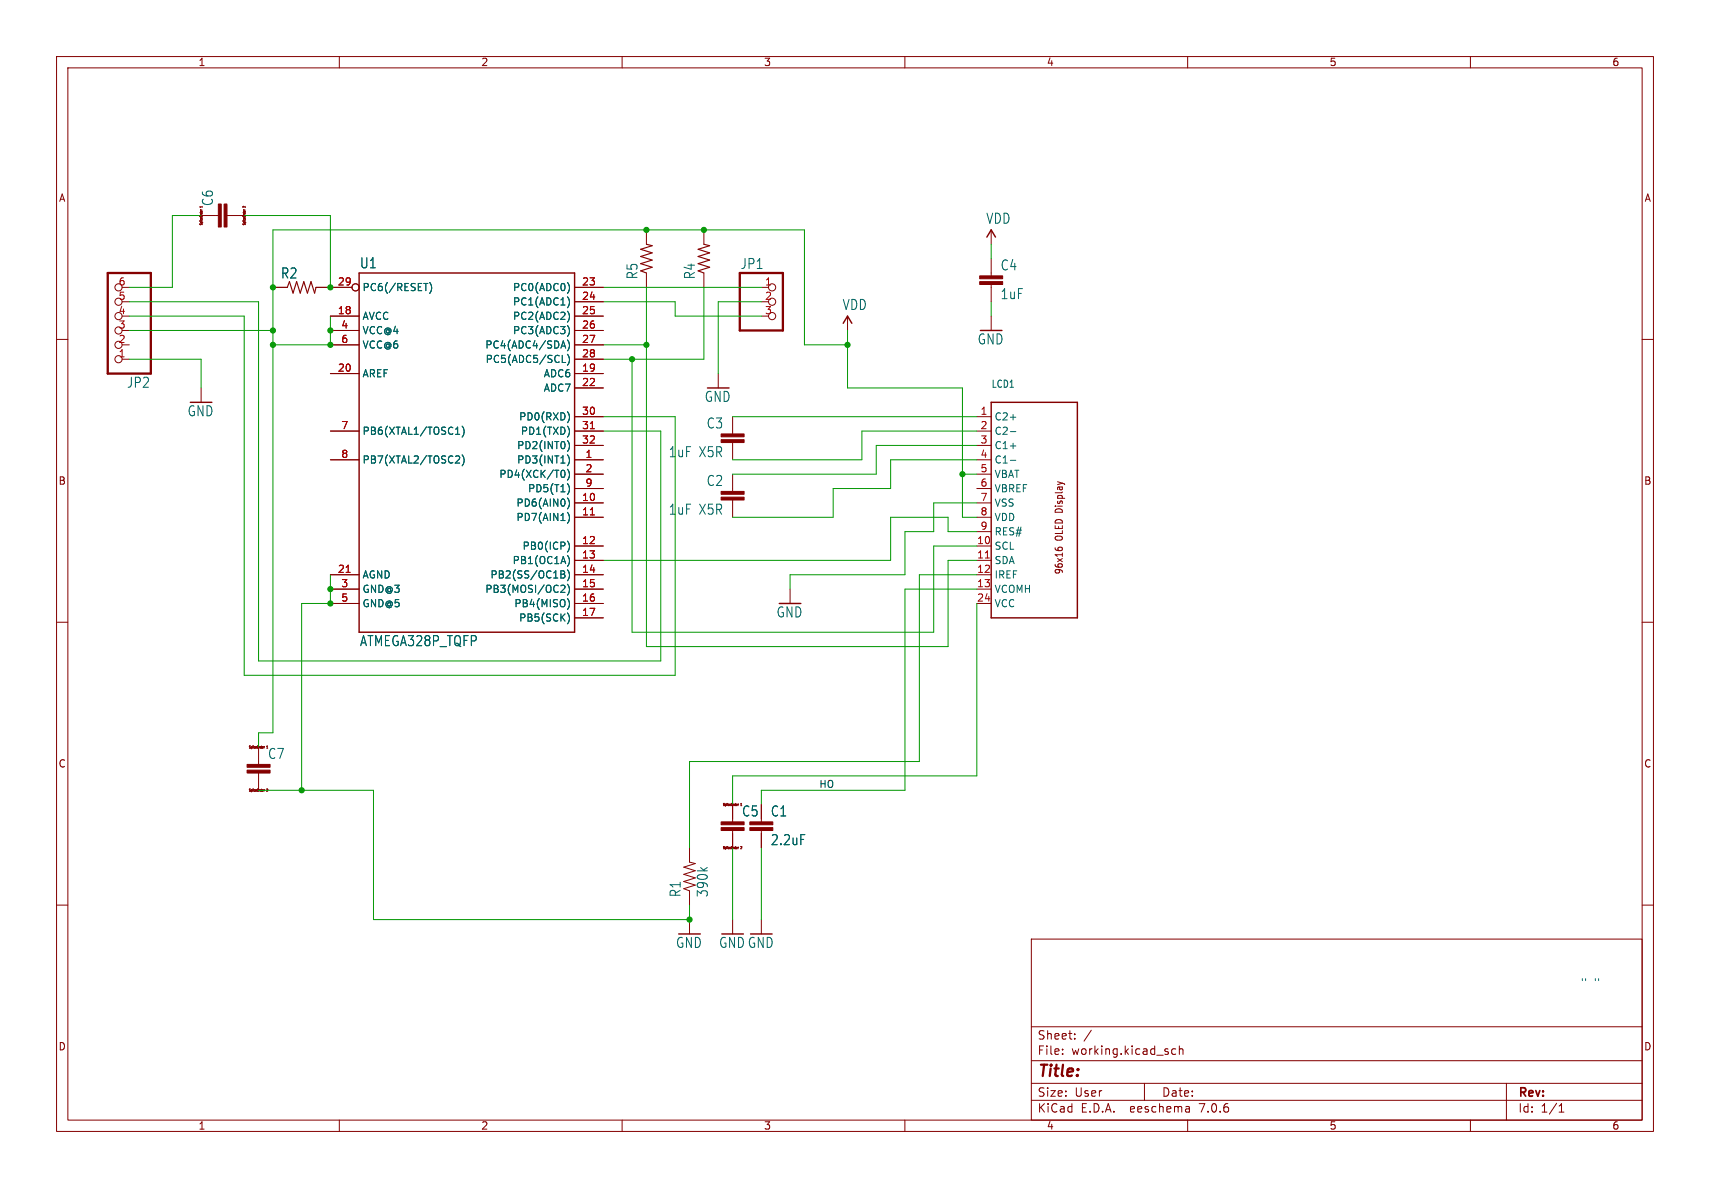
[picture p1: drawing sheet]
(kicad_sch (version 20230121) (generator eeschema)

 (paper "User" 302.362 210.007)

 (lib_symbols
  (symbol "working-eagle-import:ATMEGA328P_TQFP" (in_bom yes) (on_board yes)
   (property "Reference" "U" (at -20.32 33.782 0) (effects (font (size 1.778 1.5113)) (justify left bottom)))
   (property "Value" "" (at -20.32 -33.02 0) (effects (font (size 1.778 1.5113)) (justify left bottom)))
   (property "Footprint" "working:TQFP32-08" (at 0 0 0) (effects (font (size 1.27 1.27)) hide))
   (property "Datasheet" "" (at 0 0 0) (effects (font (size 1.27 1.27)) hide))
   (property "ki_locked" "" (at 0 0 0) (effects (font (size 1.27 1.27))))
   (symbol "ATMEGA328P_TQFP_1_0"
    (polyline (pts (xy -20.32 -30.48) (xy -20.32 33.02)) (stroke (width 0.254) (type solid)) (fill (type none)))
    (polyline (pts (xy -20.32 33.02) (xy 17.78 33.02)) (stroke (width 0.254) (type solid)) (fill (type none)))
    (polyline (pts (xy 17.78 -30.48) (xy -20.32 -30.48)) (stroke (width 0.254) (type solid)) (fill (type none)))
    (polyline (pts (xy 17.78 33.02) (xy 17.78 -30.48)) (stroke (width 0.254) (type solid)) (fill (type none)))
    (pin bidirectional line (at 22.86 0 180) (length 5.08) (name "PD3(INT1)" (effects (font (size 1.27 1.27)))) (number "1" (effects (font (size 1.27 1.27)))))
    (pin bidirectional line (at 22.86 -7.62 180) (length 5.08) (name "PD6(AIN0)" (effects (font (size 1.27 1.27)))) (number "10" (effects (font (size 1.27 1.27)))))
    (pin bidirectional line (at 22.86 -10.16 180) (length 5.08) (name "PD7(AIN1)" (effects (font (size 1.27 1.27)))) (number "11" (effects (font (size 1.27 1.27)))))
    (pin bidirectional line (at 22.86 -15.24 180) (length 5.08) (name "PB0(ICP)" (effects (font (size 1.27 1.27)))) (number "12" (effects (font (size 1.27 1.27)))))
    (pin bidirectional line (at 22.86 -17.78 180) (length 5.08) (name "PB1(OC1A)" (effects (font (size 1.27 1.27)))) (number "13" (effects (font (size 1.27 1.27)))))
    (pin bidirectional line (at 22.86 -20.32 180) (length 5.08) (name "PB2(SS/OC1B)" (effects (font (size 1.27 1.27)))) (number "14" (effects (font (size 1.27 1.27)))))
    (pin bidirectional line (at 22.86 -22.86 180) (length 5.08) (name "PB3(MOSI/OC2)" (effects (font (size 1.27 1.27)))) (number "15" (effects (font (size 1.27 1.27)))))
    (pin bidirectional line (at 22.86 -25.4 180) (length 5.08) (name "PB4(MISO)" (effects (font (size 1.27 1.27)))) (number "16" (effects (font (size 1.27 1.27)))))
    (pin bidirectional line (at 22.86 -27.94 180) (length 5.08) (name "PB5(SCK)" (effects (font (size 1.27 1.27)))) (number "17" (effects (font (size 1.27 1.27)))))
    (pin bidirectional line (at -25.4 25.4 0) (length 5.08) (name "AVCC" (effects (font (size 1.27 1.27)))) (number "18" (effects (font (size 1.27 1.27)))))
    (pin bidirectional line (at 22.86 15.24 180) (length 5.08) (name "ADC6" (effects (font (size 1.27 1.27)))) (number "19" (effects (font (size 1.27 1.27)))))
    (pin bidirectional line (at 22.86 -2.54 180) (length 5.08) (name "PD4(XCK/T0)" (effects (font (size 1.27 1.27)))) (number "2" (effects (font (size 1.27 1.27)))))
    (pin bidirectional line (at -25.4 15.24 0) (length 5.08) (name "AREF" (effects (font (size 1.27 1.27)))) (number "20" (effects (font (size 1.27 1.27)))))
    (pin bidirectional line (at -25.4 -20.32 0) (length 5.08) (name "AGND" (effects (font (size 1.27 1.27)))) (number "21" (effects (font (size 1.27 1.27)))))
    (pin bidirectional line (at 22.86 12.7 180) (length 5.08) (name "ADC7" (effects (font (size 1.27 1.27)))) (number "22" (effects (font (size 1.27 1.27)))))
    (pin bidirectional line (at 22.86 30.48 180) (length 5.08) (name "PC0(ADC0)" (effects (font (size 1.27 1.27)))) (number "23" (effects (font (size 1.27 1.27)))))
    (pin bidirectional line (at 22.86 27.94 180) (length 5.08) (name "PC1(ADC1)" (effects (font (size 1.27 1.27)))) (number "24" (effects (font (size 1.27 1.27)))))
    (pin bidirectional line (at 22.86 25.4 180) (length 5.08) (name "PC2(ADC2)" (effects (font (size 1.27 1.27)))) (number "25" (effects (font (size 1.27 1.27)))))
    (pin bidirectional line (at 22.86 22.86 180) (length 5.08) (name "PC3(ADC3)" (effects (font (size 1.27 1.27)))) (number "26" (effects (font (size 1.27 1.27)))))
    (pin bidirectional line (at 22.86 20.32 180) (length 5.08) (name "PC4(ADC4/SDA)" (effects (font (size 1.27 1.27)))) (number "27" (effects (font (size 1.27 1.27)))))
    (pin bidirectional line (at 22.86 17.78 180) (length 5.08) (name "PC5(ADC5/SCL)" (effects (font (size 1.27 1.27)))) (number "28" (effects (font (size 1.27 1.27)))))
    (pin bidirectional inverted (at -25.4 30.48 0) (length 5.08) (name "PC6(/RESET)" (effects (font (size 1.27 1.27)))) (number "29" (effects (font (size 1.27 1.27)))))
    (pin bidirectional line (at -25.4 -22.86 0) (length 5.08) (name "GND@3" (effects (font (size 1.27 1.27)))) (number "3" (effects (font (size 1.27 1.27)))))
    (pin bidirectional line (at 22.86 7.62 180) (length 5.08) (name "PD0(RXD)" (effects (font (size 1.27 1.27)))) (number "30" (effects (font (size 1.27 1.27)))))
    (pin bidirectional line (at 22.86 5.08 180) (length 5.08) (name "PD1(TXD)" (effects (font (size 1.27 1.27)))) (number "31" (effects (font (size 1.27 1.27)))))
    (pin bidirectional line (at 22.86 2.54 180) (length 5.08) (name "PD2(INT0)" (effects (font (size 1.27 1.27)))) (number "32" (effects (font (size 1.27 1.27)))))
    (pin bidirectional line (at -25.4 22.86 0) (length 5.08) (name "VCC@4" (effects (font (size 1.27 1.27)))) (number "4" (effects (font (size 1.27 1.27)))))
    (pin bidirectional line (at -25.4 -25.4 0) (length 5.08) (name "GND@5" (effects (font (size 1.27 1.27)))) (number "5" (effects (font (size 1.27 1.27)))))
    (pin bidirectional line (at -25.4 20.32 0) (length 5.08) (name "VCC@6" (effects (font (size 1.27 1.27)))) (number "6" (effects (font (size 1.27 1.27)))))
    (pin bidirectional line (at -25.4 5.08 0) (length 5.08) (name "PB6(XTAL1/TOSC1)" (effects (font (size 1.27 1.27)))) (number "7" (effects (font (size 1.27 1.27)))))
    (pin bidirectional line (at -25.4 0 0) (length 5.08) (name "PB7(XTAL2/TOSC2)" (effects (font (size 1.27 1.27)))) (number "8" (effects (font (size 1.27 1.27)))))
    (pin bidirectional line (at 22.86 -5.08 180) (length 5.08) (name "PD5(T1)" (effects (font (size 1.27 1.27)))) (number "9" (effects (font (size 1.27 1.27)))))))
  (symbol "working-eagle-import:CAP0603-CAP" (in_bom yes) (on_board yes)
   (property "Reference" "C" (at 1.524 2.921 0) (effects (font (size 1.778 1.5113)) (justify left bottom)))
   (property "Value" "" (at 1.524 -2.159 0) (effects (font (size 1.778 1.5113)) (justify left bottom)))
   (property "Footprint" "working:0603-CAP" (at 0 0 0) (effects (font (size 1.27 1.27)) hide))
   (property "Datasheet" "" (at 0 0 0) (effects (font (size 1.27 1.27)) hide))
   (property "ki_locked" "" (at 0 0 0) (effects (font (size 1.27 1.27))))
   (symbol "CAP0603-CAP_1_0"
    (rectangle (start -2.032 0.508) (end 2.032 1.016) (stroke (width 0) (type default)) (fill (type outline)))
    (rectangle (start -2.032 1.524) (end 2.032 2.032) (stroke (width 0) (type default)) (fill (type outline)))
    (polyline (pts (xy 0 0) (xy 0 0.508)) (stroke (width 0.1524) (type solid)) (fill (type none)))
    (polyline (pts (xy 0 2.54) (xy 0 2.032)) (stroke (width 0.1524) (type solid)) (fill (type none)))
    (pin passive line (at 0 5.08 270) (length 2.54) (name "1" (effects (font (size 0 0)))) (number "1" (effects (font (size 0 0)))))
    (pin passive line (at 0 -2.54 90) (length 2.54) (name "2" (effects (font (size 0 0)))) (number "2" (effects (font (size 0 0)))))))
  (symbol "working-eagle-import:CAP0805" (in_bom yes) (on_board yes)
   (property "Reference" "C" (at 1.524 2.921 0) (effects (font (size 1.778 1.5113)) (justify left bottom)))
   (property "Value" "" (at 1.524 -2.159 0) (effects (font (size 1.778 1.5113)) (justify left bottom)))
   (property "Footprint" "working:0805" (at 0 0 0) (effects (font (size 1.27 1.27)) hide))
   (property "Datasheet" "" (at 0 0 0) (effects (font (size 1.27 1.27)) hide))
   (property "ki_locked" "" (at 0 0 0) (effects (font (size 1.27 1.27))))
   (symbol "CAP0805_1_0"
    (rectangle (start -2.032 0.508) (end 2.032 1.016) (stroke (width 0) (type default)) (fill (type outline)))
    (rectangle (start -2.032 1.524) (end 2.032 2.032) (stroke (width 0) (type default)) (fill (type outline)))
    (polyline (pts (xy 0 0) (xy 0 0.508)) (stroke (width 0.1524) (type solid)) (fill (type none)))
    (polyline (pts (xy 0 2.54) (xy 0 2.032)) (stroke (width 0.1524) (type solid)) (fill (type none)))
    (pin passive line (at 0 5.08 270) (length 2.54) (name "1" (effects (font (size 0 0)))) (number "1" (effects (font (size 0 0)))))
    (pin passive line (at 0 -2.54 90) (length 2.54) (name "2" (effects (font (size 0 0)))) (number "2" (effects (font (size 0 0)))))))
  (symbol "working-eagle-import:CC0603" (in_bom yes) (on_board yes)
   (property "Reference" "C" (at 1.524 0.381 0) (effects (font (size 1.778 1.5113)) (justify left bottom)))
   (property "Value" "" (at 1.524 -4.699 0) (effects (font (size 1.778 1.5113)) (justify left bottom)))
   (property "Footprint" "working:C0603" (at 0 0 0) (effects (font (size 1.27 1.27)) hide))
   (property "Datasheet" "" (at 0 0 0) (effects (font (size 1.27 1.27)) hide))
   (property "ki_locked" "" (at 0 0 0) (effects (font (size 1.27 1.27))))
   (symbol "CC0603_1_0"
    (rectangle (start -2.032 -2.032) (end 2.032 -1.524) (stroke (width 0) (type default)) (fill (type outline)))
    (rectangle (start -2.032 -1.016) (end 2.032 -0.508) (stroke (width 0) (type default)) (fill (type outline)))
    (polyline (pts (xy 0 -2.54) (xy 0 -2.032)) (stroke (width 0.1524) (type solid)) (fill (type none)))
    (polyline (pts (xy 0 0) (xy 0 -0.508)) (stroke (width 0.1524) (type solid)) (fill (type none)))
    (text "SpiceOrder 1" (at 0 2.54 0) (effects (font (size 0.4064 0.3454))))
    (text "SpiceOrder 2" (at 0 -5.08 0) (effects (font (size 0.4064 0.3454))))
    (pin passive line (at 0 2.54 270) (length 2.54) (name "1" (effects (font (size 0 0)))) (number "1" (effects (font (size 0 0)))))
    (pin passive line (at 0 -5.08 90) (length 2.54) (name "2" (effects (font (size 0 0)))) (number "2" (effects (font (size 0 0)))))))
  (symbol "working-eagle-import:DISP_OLED_UG-9616GLBBG02" (in_bom yes) (on_board yes)
   (property "Reference" "LCD" (at -7.62 22.86 0) (effects (font (size 1.27 1.0795)) (justify left bottom)))
   (property "Value" "" (at -7.62 -20.32 0) (effects (font (size 1.27 1.0795)) (justify left bottom)))
   (property "Footprint" "working:UG-9616GLBBG02_0.65MM_WRAPAROUND" (at 0 0 0) (effects (font (size 1.27 1.27)) hide))
   (property "Datasheet" "" (at 0 0 0) (effects (font (size 1.27 1.27)) hide))
   (property "ki_locked" "" (at 0 0 0) (effects (font (size 1.27 1.27))))
   (symbol "DISP_OLED_UG-9616GLBBG02_1_0"
    (polyline (pts (xy -7.62 -17.78) (xy 7.62 -17.78)) (stroke (width 0.254) (type solid)) (fill (type none)))
    (polyline (pts (xy -7.62 20.32) (xy -7.62 -17.78)) (stroke (width 0.254) (type solid)) (fill (type none)))
    (polyline (pts (xy 7.62 -17.78) (xy 7.62 20.32)) (stroke (width 0.254) (type solid)) (fill (type none)))
    (polyline (pts (xy 7.62 20.32) (xy -7.62 20.32)) (stroke (width 0.254) (type solid)) (fill (type none)))
    (text "96x16 OLED Display" (at 5.08 -10.16 900) (effects (font (size 1.27 1.0795)) (justify left bottom)))
    (pin bidirectional line (at -10.16 17.78 0) (length 2.54) (name "C2+" (effects (font (size 1.27 1.27)))) (number "1" (effects (font (size 1.27 1.27)))))
    (pin bidirectional line (at -10.16 -5.08 0) (length 2.54) (name "SCL" (effects (font (size 1.27 1.27)))) (number "10" (effects (font (size 1.27 1.27)))))
    (pin bidirectional line (at -10.16 -7.62 0) (length 2.54) (name "SDA" (effects (font (size 1.27 1.27)))) (number "11" (effects (font (size 1.27 1.27)))))
    (pin bidirectional line (at -10.16 -10.16 0) (length 2.54) (name "IREF" (effects (font (size 1.27 1.27)))) (number "12" (effects (font (size 1.27 1.27)))))
    (pin bidirectional line (at -10.16 -12.7 0) (length 2.54) (name "VCOMH" (effects (font (size 1.27 1.27)))) (number "13" (effects (font (size 1.27 1.27)))))
    (pin bidirectional line (at -10.16 15.24 0) (length 2.54) (name "C2-" (effects (font (size 1.27 1.27)))) (number "2" (effects (font (size 1.27 1.27)))))
    (pin bidirectional line (at -10.16 -15.24 0) (length 2.54) (name "VCC" (effects (font (size 1.27 1.27)))) (number "24" (effects (font (size 1.27 1.27)))))
    (pin bidirectional line (at -10.16 12.7 0) (length 2.54) (name "C1+" (effects (font (size 1.27 1.27)))) (number "3" (effects (font (size 1.27 1.27)))))
    (pin bidirectional line (at -10.16 10.16 0) (length 2.54) (name "C1-" (effects (font (size 1.27 1.27)))) (number "4" (effects (font (size 1.27 1.27)))))
    (pin bidirectional line (at -10.16 7.62 0) (length 2.54) (name "VBAT" (effects (font (size 1.27 1.27)))) (number "5" (effects (font (size 1.27 1.27)))))
    (pin bidirectional line (at -10.16 5.08 0) (length 2.54) (name "VBREF" (effects (font (size 1.27 1.27)))) (number "6" (effects (font (size 1.27 1.27)))))
    (pin bidirectional line (at -10.16 2.54 0) (length 2.54) (name "VSS" (effects (font (size 1.27 1.27)))) (number "7" (effects (font (size 1.27 1.27)))))
    (pin bidirectional line (at -10.16 0 0) (length 2.54) (name "VDD" (effects (font (size 1.27 1.27)))) (number "8" (effects (font (size 1.27 1.27)))))
    (pin bidirectional line (at -10.16 -2.54 0) (length 2.54) (name "RES#" (effects (font (size 1.27 1.27)))) (number "9" (effects (font (size 1.27 1.27)))))))
  (symbol "working-eagle-import:GND" (power) (in_bom yes) (on_board yes)
   (property "Reference" "#GND" (at 0 0 0) (effects (font (size 1.27 1.27)) hide))
   (property "Value" "GND" (at -2.54 -2.54 0) (effects (font (size 1.778 1.5113)) (justify left bottom)))
   (property "Footprint" "" (at 0 0 0) (effects (font (size 1.27 1.27)) hide))
   (property "Datasheet" "" (at 0 0 0) (effects (font (size 1.27 1.27)) hide))
   (property "ki_locked" "" (at 0 0 0) (effects (font (size 1.27 1.27))))
   (symbol "GND_1_0"
    (polyline (pts (xy -1.905 0) (xy 1.905 0)) (stroke (width 0.254) (type solid)) (fill (type none)))
    (pin power_in line (at 0 2.54 270) (length 2.54) (name "GND" (effects (font (size 0 0)))) (number "1" (effects (font (size 0 0)))))))
  (symbol "working-eagle-import:HEADER-1X3" (in_bom yes) (on_board yes)
   (property "Reference" "JP" (at -6.35 5.715 0) (effects (font (size 1.778 1.5113)) (justify left bottom)))
   (property "Value" "" (at -6.35 -7.62 0) (effects (font (size 1.778 1.5113)) (justify left bottom)))
   (property "Footprint" "working:1X03_OVAL" (at 0 0 0) (effects (font (size 1.27 1.27)) hide))
   (property "Datasheet" "" (at 0 0 0) (effects (font (size 1.27 1.27)) hide))
   (property "ki_locked" "" (at 0 0 0) (effects (font (size 1.27 1.27))))
   (symbol "HEADER-1X3_1_0"
    (polyline (pts (xy -6.35 -5.08) (xy 1.27 -5.08)) (stroke (width 0.4064) (type solid)) (fill (type none)))
    (polyline (pts (xy -6.35 5.08) (xy -6.35 -5.08)) (stroke (width 0.4064) (type solid)) (fill (type none)))
    (polyline (pts (xy 1.27 -5.08) (xy 1.27 5.08)) (stroke (width 0.4064) (type solid)) (fill (type none)))
    (polyline (pts (xy 1.27 5.08) (xy -6.35 5.08)) (stroke (width 0.4064) (type solid)) (fill (type none)))
    (pin passive inverted (at -2.54 2.54 0) (length 2.54) (name "1" (effects (font (size 0 0)))) (number "1" (effects (font (size 1.27 1.27)))))
    (pin passive inverted (at -2.54 0 0) (length 2.54) (name "2" (effects (font (size 0 0)))) (number "2" (effects (font (size 1.27 1.27)))))
    (pin passive inverted (at -2.54 -2.54 0) (length 2.54) (name "3" (effects (font (size 0 0)))) (number "3" (effects (font (size 1.27 1.27)))))))
  (symbol "working-eagle-import:HEADER-1X6" (in_bom yes) (on_board yes)
   (property "Reference" "JP" (at -6.35 10.795 0) (effects (font (size 1.778 1.5113)) (justify left bottom)))
   (property "Value" "" (at -6.35 -10.16 0) (effects (font (size 1.778 1.5113)) (justify left bottom)))
   (property "Footprint" "working:1X06_OVAL" (at 0 0 0) (effects (font (size 1.27 1.27)) hide))
   (property "Datasheet" "" (at 0 0 0) (effects (font (size 1.27 1.27)) hide))
   (property "ki_locked" "" (at 0 0 0) (effects (font (size 1.27 1.27))))
   (symbol "HEADER-1X6_1_0"
    (polyline (pts (xy -6.35 -7.62) (xy 1.27 -7.62)) (stroke (width 0.4064) (type solid)) (fill (type none)))
    (polyline (pts (xy -6.35 10.16) (xy -6.35 -7.62)) (stroke (width 0.4064) (type solid)) (fill (type none)))
    (polyline (pts (xy 1.27 -7.62) (xy 1.27 10.16)) (stroke (width 0.4064) (type solid)) (fill (type none)))
    (polyline (pts (xy 1.27 10.16) (xy -6.35 10.16)) (stroke (width 0.4064) (type solid)) (fill (type none)))
    (pin passive inverted (at -2.54 7.62 0) (length 2.54) (name "1" (effects (font (size 0 0)))) (number "1" (effects (font (size 1.27 1.27)))))
    (pin passive inverted (at -2.54 5.08 0) (length 2.54) (name "2" (effects (font (size 0 0)))) (number "2" (effects (font (size 1.27 1.27)))))
    (pin passive inverted (at -2.54 2.54 0) (length 2.54) (name "3" (effects (font (size 0 0)))) (number "3" (effects (font (size 1.27 1.27)))))
    (pin passive inverted (at -2.54 0 0) (length 2.54) (name "4" (effects (font (size 0 0)))) (number "4" (effects (font (size 1.27 1.27)))))
    (pin passive inverted (at -2.54 -2.54 0) (length 2.54) (name "5" (effects (font (size 0 0)))) (number "5" (effects (font (size 1.27 1.27)))))
    (pin passive inverted (at -2.54 -5.08 0) (length 2.54) (name "6" (effects (font (size 0 0)))) (number "6" (effects (font (size 1.27 1.27)))))))
  (symbol "working-eagle-import:R-US_R0603" (in_bom yes) (on_board yes)
   (property "Reference" "R" (at -3.81 1.4986 0) (effects (font (size 1.778 1.5113)) (justify left bottom)))
   (property "Value" "" (at -3.81 -3.302 0) (effects (font (size 1.778 1.5113)) (justify left bottom)))
   (property "Footprint" "working:R0603" (at 0 0 0) (effects (font (size 1.27 1.27)) hide))
   (property "Datasheet" "" (at 0 0 0) (effects (font (size 1.27 1.27)) hide))
   (property "ki_locked" "" (at 0 0 0) (effects (font (size 1.27 1.27))))
   (symbol "R-US_R0603_1_0"
    (polyline (pts (xy -2.54 0) (xy -2.159 1.016)) (stroke (width 0.2032) (type solid)) (fill (type none)))
    (polyline (pts (xy -2.159 1.016) (xy -1.524 -1.016)) (stroke (width 0.2032) (type solid)) (fill (type none)))
    (polyline (pts (xy -1.524 -1.016) (xy -0.889 1.016)) (stroke (width 0.2032) (type solid)) (fill (type none)))
    (polyline (pts (xy -0.889 1.016) (xy -0.254 -1.016)) (stroke (width 0.2032) (type solid)) (fill (type none)))
    (polyline (pts (xy -0.254 -1.016) (xy 0.381 1.016)) (stroke (width 0.2032) (type solid)) (fill (type none)))
    (polyline (pts (xy 0.381 1.016) (xy 1.016 -1.016)) (stroke (width 0.2032) (type solid)) (fill (type none)))
    (polyline (pts (xy 1.016 -1.016) (xy 1.651 1.016)) (stroke (width 0.2032) (type solid)) (fill (type none)))
    (polyline (pts (xy 1.651 1.016) (xy 2.286 -1.016)) (stroke (width 0.2032) (type solid)) (fill (type none)))
    (polyline (pts (xy 2.286 -1.016) (xy 2.54 0)) (stroke (width 0.2032) (type solid)) (fill (type none)))
    (pin passive line (at -5.08 0 0) (length 2.54) (name "1" (effects (font (size 0 0)))) (number "1" (effects (font (size 0 0)))))
    (pin passive line (at 5.08 0 180) (length 2.54) (name "2" (effects (font (size 0 0)))) (number "2" (effects (font (size 0 0)))))))
  (symbol "working-eagle-import:RESISTOR0603-RES" (in_bom yes) (on_board yes)
   (property "Reference" "R" (at -3.81 1.4986 0) (effects (font (size 1.778 1.5113)) (justify left bottom)))
   (property "Value" "" (at -3.81 -3.302 0) (effects (font (size 1.778 1.5113)) (justify left bottom)))
   (property "Footprint" "working:0603-RES" (at 0 0 0) (effects (font (size 1.27 1.27)) hide))
   (property "Datasheet" "" (at 0 0 0) (effects (font (size 1.27 1.27)) hide))
   (property "ki_locked" "" (at 0 0 0) (effects (font (size 1.27 1.27))))
   (symbol "RESISTOR0603-RES_1_0"
    (polyline (pts (xy -2.54 0) (xy -2.159 1.016)) (stroke (width 0.1524) (type solid)) (fill (type none)))
    (polyline (pts (xy -2.159 1.016) (xy -1.524 -1.016)) (stroke (width 0.1524) (type solid)) (fill (type none)))
    (polyline (pts (xy -1.524 -1.016) (xy -0.889 1.016)) (stroke (width 0.1524) (type solid)) (fill (type none)))
    (polyline (pts (xy -0.889 1.016) (xy -0.254 -1.016)) (stroke (width 0.1524) (type solid)) (fill (type none)))
    (polyline (pts (xy -0.254 -1.016) (xy 0.381 1.016)) (stroke (width 0.1524) (type solid)) (fill (type none)))
    (polyline (pts (xy 0.381 1.016) (xy 1.016 -1.016)) (stroke (width 0.1524) (type solid)) (fill (type none)))
    (polyline (pts (xy 1.016 -1.016) (xy 1.651 1.016)) (stroke (width 0.1524) (type solid)) (fill (type none)))
    (polyline (pts (xy 1.651 1.016) (xy 2.286 -1.016)) (stroke (width 0.1524) (type solid)) (fill (type none)))
    (polyline (pts (xy 2.286 -1.016) (xy 2.54 0)) (stroke (width 0.1524) (type solid)) (fill (type none)))
    (pin passive line (at -5.08 0 0) (length 2.54) (name "1" (effects (font (size 0 0)))) (number "1" (effects (font (size 0 0)))))
    (pin passive line (at 5.08 0 180) (length 2.54) (name "2" (effects (font (size 0 0)))) (number "2" (effects (font (size 0 0)))))))
  (symbol "working-eagle-import:VDD" (power) (in_bom yes) (on_board yes)
   (property "Reference" "#SUPPLY" (at 0 0 0) (effects (font (size 1.27 1.27)) hide))
   (property "Value" "VDD" (at -1.016 3.556 0) (effects (font (size 1.778 1.5113)) (justify left bottom)))
   (property "Footprint" "" (at 0 0 0) (effects (font (size 1.27 1.27)) hide))
   (property "Datasheet" "" (at 0 0 0) (effects (font (size 1.27 1.27)) hide))
   (property "ki_locked" "" (at 0 0 0) (effects (font (size 1.27 1.27))))
   (symbol "VDD_1_0"
    (polyline (pts (xy 0 2.54) (xy -0.762 1.27)) (stroke (width 0.254) (type solid)) (fill (type none)))
    (polyline (pts (xy 0.762 1.27) (xy 0 2.54)) (stroke (width 0.254) (type solid)) (fill (type none)))
    (pin power_in line (at 0 0 90) (length 2.54) (name "VDD" (effects (font (size 0 0)))) (number "1" (effects (font (size 0 0))))))))

 (junction (at 48.26 50.8) (diameter 0) (color 0 0 0 0))
 (junction (at 114.3 60.96) (diameter 0) (color 0 0 0 0))
 (junction (at 124.46 40.64) (diameter 0) (color 0 0 0 0))
 (junction (at 58.42 104.14) (diameter 0) (color 0 0 0 0))
 (junction (at 48.26 58.42) (diameter 0) (color 0 0 0 0))
 (junction (at 58.42 50.8) (diameter 0) (color 0 0 0 0))
 (junction (at 53.34 139.7) (diameter 0) (color 0 0 0 0))
 (junction (at 114.3 40.64) (diameter 0) (color 0 0 0 0))
 (junction (at 48.26 60.96) (diameter 0) (color 0 0 0 0))
 (junction (at 58.42 58.42) (diameter 0) (color 0 0 0 0))
 (junction (at 121.92 162.56) (diameter 0) (color 0 0 0 0))
 (junction (at 58.42 106.68) (diameter 0) (color 0 0 0 0))
 (junction (at 149.86 60.96) (diameter 0) (color 0 0 0 0))
 (junction (at 111.76 63.5) (diameter 0) (color 0 0 0 0))
 (junction (at 170.18 83.82) (diameter 0) (color 0 0 0 0))
 (junction (at 58.42 60.96) (diameter 0) (color 0 0 0 0))

 (wire (pts (xy 139.7 101.6) (xy 160.02 101.6)) (stroke (width 0.1524) (type solid)))
 (wire (pts (xy 58.42 106.68) (xy 53.34 106.68)) (stroke (width 0.1524) (type solid)))
 (wire (pts (xy 119.38 55.88) (xy 119.38 53.34)) (stroke (width 0.1524) (type solid)))
 (wire (pts (xy 160.02 104.14) (xy 172.72 104.14)) (stroke (width 0.1524) (type solid)))
 (wire (pts (xy 35.56 63.5) (xy 35.56 68.58)) (stroke (width 0.1524) (type solid)))
 (wire (pts (xy 165.1 111.76) (xy 111.76 111.76)) (stroke (width 0.1524) (type solid)))
 (wire (pts (xy 162.56 134.62) (xy 162.56 101.6)) (stroke (width 0.1524) (type solid)))
 (wire (pts (xy 119.38 53.34) (xy 106.68 53.34)) (stroke (width 0.1524) (type solid)))
 (wire (pts (xy 114.3 60.96) (xy 106.68 60.96)) (stroke (width 0.1524) (type solid)))
 (wire (pts (xy 167.64 91.44) (xy 167.64 93.98)) (stroke (width 0.1524) (type solid)))
 (wire (pts (xy 119.38 119.38) (xy 119.38 73.66)) (stroke (width 0.1524) (type solid)))
 (wire (pts (xy 160.02 93.98) (xy 165.1 93.98)) (stroke (width 0.1524) (type solid)))
 (wire (pts (xy 58.42 60.96) (xy 48.26 60.96)) (stroke (width 0.1524) (type solid)))
 (wire (pts (xy 162.56 101.6) (xy 172.72 101.6)) (stroke (width 0.1524) (type solid)))
 (wire (pts (xy 116.84 76.2) (xy 106.68 76.2)) (stroke (width 0.1524) (type solid)))
 (wire (pts (xy 43.18 55.88) (xy 43.18 119.38)) (stroke (width 0.1524) (type solid)))
 (wire (pts (xy 160.02 101.6) (xy 160.02 93.98)) (stroke (width 0.1524) (type solid)))
 (wire (pts (xy 114.3 114.3) (xy 114.3 60.96)) (stroke (width 0.1524) (type solid)))
 (wire (pts (xy 170.18 83.82) (xy 170.18 68.58)) (stroke (width 0.1524) (type solid)))
 (wire (pts (xy 127 53.34) (xy 127 66.04)) (stroke (width 0.1524) (type solid)))
 (wire (pts (xy 43.18 119.38) (xy 119.38 119.38)) (stroke (width 0.1524) (type solid)))
 (wire (pts (xy 106.68 50.8) (xy 134.62 50.8)) (stroke (width 0.1524) (type solid)))
 (wire (pts (xy 142.24 40.64) (xy 142.24 60.96)) (stroke (width 0.1524) (type solid)))
 (wire (pts (xy 142.24 60.96) (xy 149.86 60.96)) (stroke (width 0.1524) (type solid)))
 (wire (pts (xy 157.48 86.36) (xy 157.48 81.28)) (stroke (width 0.1524) (type solid)))
 (wire (pts (xy 106.68 63.5) (xy 111.76 63.5)) (stroke (width 0.1524) (type solid)))
 (wire (pts (xy 45.72 116.84) (xy 116.84 116.84)) (stroke (width 0.1524) (type solid)))
 (wire (pts (xy 160.02 139.7) (xy 134.62 139.7)) (stroke (width 0.1524) (type solid)))
 (wire (pts (xy 149.86 68.58) (xy 149.86 60.96)) (stroke (width 0.1524) (type solid)))
 (wire (pts (xy 48.26 60.96) (xy 48.26 58.42)) (stroke (width 0.1524) (type solid)))
 (wire (pts (xy 160.02 139.7) (xy 160.02 104.14)) (stroke (width 0.1524) (type solid)))
 (wire (pts (xy 154.94 83.82) (xy 129.54 83.82)) (stroke (width 0.1524) (type solid)))
 (wire (pts (xy 111.76 63.5) (xy 124.46 63.5)) (stroke (width 0.1524) (type solid)))
 (wire (pts (xy 167.64 114.3) (xy 114.3 114.3)) (stroke (width 0.1524) (type solid)))
 (wire (pts (xy 157.48 91.44) (xy 167.64 91.44)) (stroke (width 0.1524) (type solid)))
 (wire (pts (xy 172.72 83.82) (xy 170.18 83.82)) (stroke (width 0.1524) (type solid)))
 (wire (pts (xy 162.56 134.62) (xy 121.92 134.62)) (stroke (width 0.1524) (type solid)))
 (wire (pts (xy 134.62 53.34) (xy 127 53.34)) (stroke (width 0.1524) (type solid)))
 (wire (pts (xy 66.04 139.7) (xy 66.04 162.56)) (stroke (width 0.1524) (type solid)))
 (wire (pts (xy 172.72 73.66) (xy 129.54 73.66)) (stroke (width 0.1524) (type solid)))
 (wire (pts (xy 45.72 53.34) (xy 45.72 116.84)) (stroke (width 0.1524) (type solid)))
 (wire (pts (xy 170.18 91.44) (xy 170.18 83.82)) (stroke (width 0.1524) (type solid)))
 (wire (pts (xy 147.32 86.36) (xy 157.48 86.36)) (stroke (width 0.1524) (type solid)))
 (wire (pts (xy 58.42 58.42) (xy 58.42 60.96)) (stroke (width 0.1524) (type solid)))
 (wire (pts (xy 147.32 91.44) (xy 147.32 86.36)) (stroke (width 0.1524) (type solid)))
 (wire (pts (xy 129.54 137.16) (xy 172.72 137.16)) (stroke (width 0.1524) (type solid)))
 (wire (pts (xy 154.94 78.74) (xy 172.72 78.74)) (stroke (width 0.1524) (type solid)))
 (wire (pts (xy 152.4 76.2) (xy 172.72 76.2)) (stroke (width 0.1524) (type solid)))
 (wire (pts (xy 111.76 111.76) (xy 111.76 63.5)) (stroke (width 0.1524) (type solid)))
 (wire (pts (xy 30.48 50.8) (xy 22.86 50.8)) (stroke (width 0.1524) (type solid)))
 (wire (pts (xy 45.72 139.7) (xy 53.34 139.7)) (stroke (width 0.1524) (type solid)))
 (wire (pts (xy 154.94 83.82) (xy 154.94 78.74)) (stroke (width 0.1524) (type solid)))
 (wire (pts (xy 114.3 50.8) (xy 114.3 60.96)) (stroke (width 0.1524) (type solid)))
 (wire (pts (xy 48.26 40.64) (xy 114.3 40.64)) (stroke (width 0.1524) (type solid)))
 (wire (pts (xy 124.46 40.64) (xy 142.24 40.64)) (stroke (width 0.1524) (type solid)))
 (wire (pts (xy 30.48 38.1) (xy 30.48 50.8)) (stroke (width 0.1524) (type solid)))
 (wire (pts (xy 35.56 38.1) (xy 30.48 38.1)) (stroke (width 0.1524) (type solid)))
 (wire (pts (xy 149.86 60.96) (xy 149.86 58.42)) (stroke (width 0.1524) (type solid)))
 (wire (pts (xy 167.64 93.98) (xy 172.72 93.98)) (stroke (width 0.1524) (type solid)))
 (wire (pts (xy 119.38 73.66) (xy 106.68 73.66)) (stroke (width 0.1524) (type solid)))
 (wire (pts (xy 58.42 55.88) (xy 58.42 58.42)) (stroke (width 0.1524) (type solid)))
 (wire (pts (xy 134.62 162.56) (xy 134.62 149.86)) (stroke (width 0.1524) (type solid)))
 (wire (pts (xy 58.42 38.1) (xy 43.18 38.1)) (stroke (width 0.1524) (type solid)))
 (wire (pts (xy 157.48 81.28) (xy 172.72 81.28)) (stroke (width 0.1524) (type solid)))
 (wire (pts (xy 134.62 55.88) (xy 119.38 55.88)) (stroke (width 0.1524) (type solid)))
 (wire (pts (xy 22.86 55.88) (xy 43.18 55.88)) (stroke (width 0.1524) (type solid)))
 (wire (pts (xy 121.92 162.56) (xy 121.92 160.02)) (stroke (width 0.1524) (type solid)))
 (wire (pts (xy 129.54 91.44) (xy 147.32 91.44)) (stroke (width 0.1524) (type solid)))
 (wire (pts (xy 66.04 162.56) (xy 121.92 162.56)) (stroke (width 0.1524) (type solid)))
 (wire (pts (xy 175.26 43.18) (xy 175.26 45.72)) (stroke (width 0.1524) (type solid)))
 (wire (pts (xy 172.72 91.44) (xy 170.18 91.44)) (stroke (width 0.1524) (type solid)))
 (wire (pts (xy 157.48 99.06) (xy 106.68 99.06)) (stroke (width 0.1524) (type solid)))
 (wire (pts (xy 58.42 104.14) (xy 58.42 106.68)) (stroke (width 0.1524) (type solid)))
 (wire (pts (xy 129.54 137.16) (xy 129.54 142.24)) (stroke (width 0.1524) (type solid)))
 (wire (pts (xy 139.7 101.6) (xy 139.7 104.14)) (stroke (width 0.1524) (type solid)))
 (wire (pts (xy 22.86 53.34) (xy 45.72 53.34)) (stroke (width 0.1524) (type solid)))
 (wire (pts (xy 48.26 50.8) (xy 48.26 40.64)) (stroke (width 0.1524) (type solid)))
 (wire (pts (xy 167.64 99.06) (xy 172.72 99.06)) (stroke (width 0.1524) (type solid)))
 (wire (pts (xy 121.92 134.62) (xy 121.92 149.86)) (stroke (width 0.1524) (type solid)))
 (wire (pts (xy 116.84 116.84) (xy 116.84 76.2)) (stroke (width 0.1524) (type solid)))
 (wire (pts (xy 165.1 111.76) (xy 165.1 96.52)) (stroke (width 0.1524) (type solid)))
 (wire (pts (xy 134.62 139.7) (xy 134.62 142.24)) (stroke (width 0.1524) (type solid)))
 (wire (pts (xy 165.1 93.98) (xy 165.1 88.9)) (stroke (width 0.1524) (type solid)))
 (wire (pts (xy 58.42 101.6) (xy 58.42 104.14)) (stroke (width 0.1524) (type solid)))
 (wire (pts (xy 53.34 106.68) (xy 53.34 139.7)) (stroke (width 0.1524) (type solid)))
 (wire (pts (xy 175.26 55.88) (xy 175.26 53.34)) (stroke (width 0.1524) (type solid)))
 (wire (pts (xy 48.26 58.42) (xy 48.26 50.8)) (stroke (width 0.1524) (type solid)))
 (wire (pts (xy 124.46 63.5) (xy 124.46 50.8)) (stroke (width 0.1524) (type solid)))
 (wire (pts (xy 170.18 68.58) (xy 149.86 68.58)) (stroke (width 0.1524) (type solid)))
 (wire (pts (xy 48.26 129.54) (xy 48.26 60.96)) (stroke (width 0.1524) (type solid)))
 (wire (pts (xy 58.42 50.8) (xy 58.42 38.1)) (stroke (width 0.1524) (type solid)))
 (wire (pts (xy 152.4 81.28) (xy 152.4 76.2)) (stroke (width 0.1524) (type solid)))
 (wire (pts (xy 45.72 129.54) (xy 48.26 129.54)) (stroke (width 0.1524) (type solid)))
 (wire (pts (xy 22.86 58.42) (xy 48.26 58.42)) (stroke (width 0.1524) (type solid)))
 (wire (pts (xy 53.34 139.7) (xy 66.04 139.7)) (stroke (width 0.1524) (type solid)))
 (wire (pts (xy 165.1 96.52) (xy 172.72 96.52)) (stroke (width 0.1524) (type solid)))
 (wire (pts (xy 45.72 132.08) (xy 45.72 129.54)) (stroke (width 0.1524) (type solid)))
 (wire (pts (xy 129.54 162.56) (xy 129.54 149.86)) (stroke (width 0.1524) (type solid)))
 (wire (pts (xy 114.3 40.64) (xy 124.46 40.64)) (stroke (width 0.1524) (type solid)))
 (wire (pts (xy 167.64 114.3) (xy 167.64 99.06)) (stroke (width 0.1524) (type solid)))
 (wire (pts (xy 165.1 88.9) (xy 172.72 88.9)) (stroke (width 0.1524) (type solid)))
 (wire (pts (xy 172.72 137.16) (xy 172.72 106.68)) (stroke (width 0.1524) (type solid)))
 (wire (pts (xy 152.4 81.28) (xy 129.54 81.28)) (stroke (width 0.1524) (type solid)))
 (wire (pts (xy 157.48 99.06) (xy 157.48 91.44)) (stroke (width 0.1524) (type solid)))
 (wire (pts (xy 22.86 63.5) (xy 35.56 63.5)) (stroke (width 0.1524) (type solid)))

 (text "\" \"" (at 279.4 175.26 0) (effects (font (size 1.778 1.5113)) (justify left bottom)))

 (label "HO" (at 144.78 139.7 0) (fields_autoplaced) (effects (font (size 1.2446 1.2446)) (justify left bottom)))

 (symbol (lib_id "working-eagle-import:GND") (at 127 68.58 0) (unit 1) (in_bom yes) (on_board yes) (dnp no)
  (property "Reference" "#GND1" (at 127 68.58 0) (effects (font (size 1.27 1.27)) hide))
  (property "Value" "GND" (at 124.46 71.12 0) (effects (font (size 1.778 1.5113)) (justify left bottom)))
  (property "Footprint" "" (at 127 68.58 0) (effects (font (size 1.27 1.27)) hide))
  (property "Datasheet" "" (at 127 68.58 0) (effects (font (size 1.27 1.27)) hide)) (pin "1"))

 (symbol (lib_id "working-eagle-import:DISP_OLED_UG-9616GLBBG02") (at 182.88 91.44 0) (unit 1) (in_bom yes) (on_board yes) (dnp no)
  (property "Reference" "LCD1" (at 175.26 68.58 0) (effects (font (size 1.27 1.0795)) (justify left bottom)))
  (property "Value" "DISP_OLED_UG-9616GLBBG02" (at 175.26 111.76 0) (effects (font (size 1.27 1.0795)) (justify left bottom) hide))
  (property "Footprint" "working:UG-9616GLBBG02_0.65MM_WRAPAROUND" (at 182.88 91.44 0) (effects (font (size 1.27 1.27)) hide))
  (property "Datasheet" "" (at 182.88 91.44 0) (effects (font (size 1.27 1.27)) hide)) (pin "1") (pin "10") (pin "11") (pin "12") (pin "13") (pin "2") (pin "24") (pin "3") (pin "4") (pin "5") (pin "6") (pin "7") (pin "8") (pin "9"))

 (symbol (lib_id "working-eagle-import:HEADER-1X3") (at 137.16 53.34 0) (unit 1) (in_bom yes) (on_board yes) (dnp no)
  (property "Reference" "JP1" (at 130.81 47.625 0) (effects (font (size 1.778 1.5113)) (justify left bottom)))
  (property "Value" "HEADER-1X3" (at 130.81 60.96 0) (effects (font (size 1.778 1.5113)) (justify left bottom) hide))
  (property "Footprint" "working:1X03_OVAL" (at 137.16 53.34 0) (effects (font (size 1.27 1.27)) hide))
  (property "Datasheet" "" (at 137.16 53.34 0) (effects (font (size 1.27 1.27)) hide)) (pin "1") (pin "2") (pin "3"))

 (symbol (lib_id "working-eagle-import:CC0603") (at 129.54 144.78 0) (unit 1) (in_bom yes) (on_board yes) (dnp no)
  (property "Reference" "C5" (at 131.064 144.399 0) (effects (font (size 1.778 1.5113)) (justify left bottom)))
  (property "Value" "CC0603" (at 131.064 149.479 0) (effects (font (size 1.778 1.5113)) (justify left bottom) hide))
  (property "Footprint" "working:C0603" (at 129.54 144.78 0) (effects (font (size 1.27 1.27)) hide))
  (property "Datasheet" "" (at 129.54 144.78 0) (effects (font (size 1.27 1.27)) hide)) (pin "1") (pin "2"))

 (symbol (lib_id "working-eagle-import:CAP0805") (at 129.54 78.74 0) (mirror y) (unit 1) (in_bom yes) (on_board yes) (dnp no)
  (property "Reference" "C3" (at 128.016 75.819 0) (effects (font (size 1.778 1.5113)) (justify left bottom)))
  (property "Value" "1uF X5R" (at 128.016 80.899 0) (effects (font (size 1.778 1.5113)) (justify left bottom)))
  (property "Footprint" "working:0805" (at 129.54 78.74 0) (effects (font (size 1.27 1.27)) hide))
  (property "Datasheet" "" (at 129.54 78.74 0) (effects (font (size 1.27 1.27)) hide)) (pin "1") (pin "2"))

 (symbol (lib_id "working-eagle-import:R-US_R0603") (at 124.46 45.72 90) (unit 1) (in_bom yes) (on_board yes) (dnp no)
  (property "Reference" "R4" (at 122.9614 49.53 0) (effects (font (size 1.778 1.5113)) (justify left bottom)))
  (property "Value" "R-US_R0603" (at 127.762 49.53 0) (effects (font (size 1.778 1.5113)) (justify left bottom) hide))
  (property "Footprint" "working:R0603" (at 124.46 45.72 0) (effects (font (size 1.27 1.27)) hide))
  (property "Datasheet" "" (at 124.46 45.72 0) (effects (font (size 1.27 1.27)) hide)) (pin "1") (pin "2"))

 (symbol (lib_id "working-eagle-import:CAP0603-CAP") (at 175.26 50.8 0) (unit 1) (in_bom yes) (on_board yes) (dnp no)
  (property "Reference" "C4" (at 176.784 47.879 0) (effects (font (size 1.778 1.5113)) (justify left bottom)))
  (property "Value" "1uF" (at 176.784 52.959 0) (effects (font (size 1.778 1.5113)) (justify left bottom)))
  (property "Footprint" "working:0603-CAP" (at 175.26 50.8 0) (effects (font (size 1.27 1.27)) hide))
  (property "Datasheet" "" (at 175.26 50.8 0) (effects (font (size 1.27 1.27)) hide)) (pin "1") (pin "2"))

 (symbol (lib_id "working-eagle-import:HEADER-1X6") (at 20.32 55.88 180) (unit 1) (in_bom yes) (on_board yes) (dnp no)
  (property "Reference" "JP2" (at 26.67 66.675 0) (effects (font (size 1.778 1.5113)) (justify left bottom)))
  (property "Value" "HEADER-1X6" (at 26.67 45.72 0) (effects (font (size 1.778 1.5113)) (justify left bottom) hide))
  (property "Footprint" "working:1X06_OVAL" (at 20.32 55.88 0) (effects (font (size 1.27 1.27)) hide))
  (property "Datasheet" "" (at 20.32 55.88 0) (effects (font (size 1.27 1.27)) hide)) (pin "1") (pin "2") (pin "3") (pin "4") (pin "5") (pin "6"))

 (symbol (lib_id "working-eagle-import:GND") (at 134.62 165.1 0) (unit 1) (in_bom yes) (on_board yes) (dnp no)
  (property "Reference" "#GND2" (at 134.62 165.1 0) (effects (font (size 1.27 1.27)) hide))
  (property "Value" "GND" (at 132.08 167.64 0) (effects (font (size 1.778 1.5113)) (justify left bottom)))
  (property "Footprint" "" (at 134.62 165.1 0) (effects (font (size 1.27 1.27)) hide))
  (property "Datasheet" "" (at 134.62 165.1 0) (effects (font (size 1.27 1.27)) hide)) (pin "1"))

 (symbol (lib_id "working-eagle-import:CAP0805") (at 129.54 88.9 0) (mirror y) (unit 1) (in_bom yes) (on_board yes) (dnp no)
  (property "Reference" "C2" (at 128.016 85.979 0) (effects (font (size 1.778 1.5113)) (justify left bottom)))
  (property "Value" "1uF X5R" (at 128.016 91.059 0) (effects (font (size 1.778 1.5113)) (justify left bottom)))
  (property "Footprint" "working:0805" (at 129.54 88.9 0) (effects (font (size 1.27 1.27)) hide))
  (property "Datasheet" "" (at 129.54 88.9 0) (effects (font (size 1.27 1.27)) hide)) (pin "1") (pin "2"))

 (symbol (lib_id "working-eagle-import:R-US_R0603") (at 53.34 50.8 0) (unit 1) (in_bom yes) (on_board yes) (dnp no)
  (property "Reference" "R2" (at 49.53 49.3014 0) (effects (font (size 1.778 1.5113)) (justify left bottom)))
  (property "Value" "R-US_R0603" (at 49.53 54.102 0) (effects (font (size 1.778 1.5113)) (justify left bottom) hide))
  (property "Footprint" "working:R0603" (at 53.34 50.8 0) (effects (font (size 1.27 1.27)) hide))
  (property "Datasheet" "" (at 53.34 50.8 0) (effects (font (size 1.27 1.27)) hide)) (pin "1") (pin "2"))

 (symbol (lib_id "working-eagle-import:CC0603") (at 45.72 134.62 0) (unit 1) (in_bom yes) (on_board yes) (dnp no)
  (property "Reference" "C7" (at 47.244 134.239 0) (effects (font (size 1.778 1.5113)) (justify left bottom)))
  (property "Value" "CC0603" (at 47.244 139.319 0) (effects (font (size 1.778 1.5113)) (justify left bottom) hide))
  (property "Footprint" "working:C0603" (at 45.72 134.62 0) (effects (font (size 1.27 1.27)) hide))
  (property "Datasheet" "" (at 45.72 134.62 0) (effects (font (size 1.27 1.27)) hide)) (pin "1") (pin "2"))

 (symbol (lib_id "working-eagle-import:R-US_R0603") (at 114.3 45.72 90) (unit 1) (in_bom yes) (on_board yes) (dnp no)
  (property "Reference" "R5" (at 112.8014 49.53 0) (effects (font (size 1.778 1.5113)) (justify left bottom)))
  (property "Value" "R-US_R0603" (at 117.602 49.53 0) (effects (font (size 1.778 1.5113)) (justify left bottom) hide))
  (property "Footprint" "working:R0603" (at 114.3 45.72 0) (effects (font (size 1.27 1.27)) hide))
  (property "Datasheet" "" (at 114.3 45.72 0) (effects (font (size 1.27 1.27)) hide)) (pin "1") (pin "2"))

 (symbol (lib_id "working-eagle-import:ATMEGA328P_TQFP") (at 83.82 81.28 0) (unit 1) (in_bom yes) (on_board yes) (dnp no)
  (property "Reference" "U1" (at 63.5 47.498 0) (effects (font (size 1.778 1.5113)) (justify left bottom)))
  (property "Value" "ATMEGA328P_TQFP" (at 63.5 114.3 0) (effects (font (size 1.778 1.5113)) (justify left bottom)))
  (property "Footprint" "working:TQFP32-08" (at 83.82 81.28 0) (effects (font (size 1.27 1.27)) hide))
  (property "Datasheet" "" (at 83.82 81.28 0) (effects (font (size 1.27 1.27)) hide)) (pin "1") (pin "10") (pin "11") (pin "12") (pin "13") (pin "14") (pin "15") (pin "16") (pin "17") (pin "18") (pin "19") (pin "2") (pin "20") (pin "21") (pin "22") (pin "23") (pin "24") (pin "25") (pin "26") (pin "27") (pin "28") (pin "29") (pin "3") (pin "30") (pin "31") (pin "32") (pin "4") (pin "5") (pin "6") (pin "7") (pin "8") (pin "9"))

 (symbol (lib_id "working-eagle-import:RESISTOR0603-RES") (at 121.92 154.94 90) (unit 1) (in_bom yes) (on_board yes) (dnp no)
  (property "Reference" "R1" (at 120.4214 158.75 0) (effects (font (size 1.778 1.5113)) (justify left bottom)))
  (property "Value" "390k" (at 125.222 158.75 0) (effects (font (size 1.778 1.5113)) (justify left bottom)))
  (property "Footprint" "working:0603-RES" (at 121.92 154.94 0) (effects (font (size 1.27 1.27)) hide))
  (property "Datasheet" "" (at 121.92 154.94 0) (effects (font (size 1.27 1.27)) hide)) (pin "1") (pin "2"))

 (symbol (lib_id "working-eagle-import:CC0603") (at 38.1 38.1 90) (unit 1) (in_bom yes) (on_board yes) (dnp no)
  (property "Reference" "C6" (at 37.719 36.576 0) (effects (font (size 1.778 1.5113)) (justify left bottom)))
  (property "Value" "CC0603" (at 42.799 36.576 0) (effects (font (size 1.778 1.5113)) (justify left bottom) hide))
  (property "Footprint" "working:C0603" (at 38.1 38.1 0) (effects (font (size 1.27 1.27)) hide))
  (property "Datasheet" "" (at 38.1 38.1 0) (effects (font (size 1.27 1.27)) hide)) (pin "1") (pin "2"))

 (symbol (lib_id "working-eagle-import:CAP0805") (at 134.62 147.32 0) (unit 1) (in_bom yes) (on_board yes) (dnp no)
  (property "Reference" "C1" (at 136.144 144.399 0) (effects (font (size 1.778 1.5113)) (justify left bottom)))
  (property "Value" "2.2uF" (at 136.144 149.479 0) (effects (font (size 1.778 1.5113)) (justify left bottom)))
  (property "Footprint" "working:0805" (at 134.62 147.32 0) (effects (font (size 1.27 1.27)) hide))
  (property "Datasheet" "" (at 134.62 147.32 0) (effects (font (size 1.27 1.27)) hide)) (pin "1") (pin "2"))

 (symbol (lib_id "working-eagle-import:GND") (at 35.56 71.12 0) (unit 1) (in_bom yes) (on_board yes) (dnp no)
  (property "Reference" "#GND6" (at 35.56 71.12 0) (effects (font (size 1.27 1.27)) hide))
  (property "Value" "GND" (at 33.02 73.66 0) (effects (font (size 1.778 1.5113)) (justify left bottom)))
  (property "Footprint" "" (at 35.56 71.12 0) (effects (font (size 1.27 1.27)) hide))
  (property "Datasheet" "" (at 35.56 71.12 0) (effects (font (size 1.27 1.27)) hide)) (pin "1"))

 (symbol (lib_id "working-eagle-import:GND") (at 129.54 165.1 0) (unit 1) (in_bom yes) (on_board yes) (dnp no)
  (property "Reference" "#GND3" (at 129.54 165.1 0) (effects (font (size 1.27 1.27)) hide))
  (property "Value" "GND" (at 127 167.64 0) (effects (font (size 1.778 1.5113)) (justify left bottom)))
  (property "Footprint" "" (at 129.54 165.1 0) (effects (font (size 1.27 1.27)) hide))
  (property "Datasheet" "" (at 129.54 165.1 0) (effects (font (size 1.27 1.27)) hide)) (pin "1"))

 (symbol (lib_id "working-eagle-import:GND") (at 175.26 58.42 0) (unit 1) (in_bom yes) (on_board yes) (dnp no)
  (property "Reference" "#GND5" (at 175.26 58.42 0) (effects (font (size 1.27 1.27)) hide))
  (property "Value" "GND" (at 172.72 60.96 0) (effects (font (size 1.778 1.5113)) (justify left bottom)))
  (property "Footprint" "" (at 175.26 58.42 0) (effects (font (size 1.27 1.27)) hide))
  (property "Datasheet" "" (at 175.26 58.42 0) (effects (font (size 1.27 1.27)) hide)) (pin "1"))

 (symbol (lib_id "working-eagle-import:VDD") (at 175.26 43.18 0) (unit 1) (in_bom yes) (on_board yes) (dnp no)
  (property "Reference" "#SUPPLY3" (at 175.26 43.18 0) (effects (font (size 1.27 1.27)) hide))
  (property "Value" "VDD" (at 174.244 39.624 0) (effects (font (size 1.778 1.5113)) (justify left bottom)))
  (property "Footprint" "" (at 175.26 43.18 0) (effects (font (size 1.27 1.27)) hide))
  (property "Datasheet" "" (at 175.26 43.18 0) (effects (font (size 1.27 1.27)) hide)) (pin "1"))

 (symbol (lib_id "working-eagle-import:GND") (at 121.92 165.1 0) (unit 1) (in_bom yes) (on_board yes) (dnp no)
  (property "Reference" "#GND4" (at 121.92 165.1 0) (effects (font (size 1.27 1.27)) hide))
  (property "Value" "GND" (at 119.38 167.64 0) (effects (font (size 1.778 1.5113)) (justify left bottom)))
  (property "Footprint" "" (at 121.92 165.1 0) (effects (font (size 1.27 1.27)) hide))
  (property "Datasheet" "" (at 121.92 165.1 0) (effects (font (size 1.27 1.27)) hide)) (pin "1"))

 (symbol (lib_id "working-eagle-import:GND") (at 139.7 106.68 0) (unit 1) (in_bom yes) (on_board yes) (dnp no)
  (property "Reference" "#GND10" (at 139.7 106.68 0) (effects (font (size 1.27 1.27)) hide))
  (property "Value" "GND" (at 137.16 109.22 0) (effects (font (size 1.778 1.5113)) (justify left bottom)))
  (property "Footprint" "" (at 139.7 106.68 0) (effects (font (size 1.27 1.27)) hide))
  (property "Datasheet" "" (at 139.7 106.68 0) (effects (font (size 1.27 1.27)) hide)) (pin "1"))

 (symbol (lib_id "working-eagle-import:VDD") (at 149.86 58.42 0) (unit 1) (in_bom yes) (on_board yes) (dnp no)
  (property "Reference" "#SUPPLY1" (at 149.86 58.42 0) (effects (font (size 1.27 1.27)) hide))
  (property "Value" "VDD" (at 148.844 54.864 0) (effects (font (size 1.778 1.5113)) (justify left bottom)))
  (property "Footprint" "" (at 149.86 58.42 0) (effects (font (size 1.27 1.27)) hide))
  (property "Datasheet" "" (at 149.86 58.42 0) (effects (font (size 1.27 1.27)) hide)) (pin "1"))

 (sheet_instances (path "" (page "1"))))
